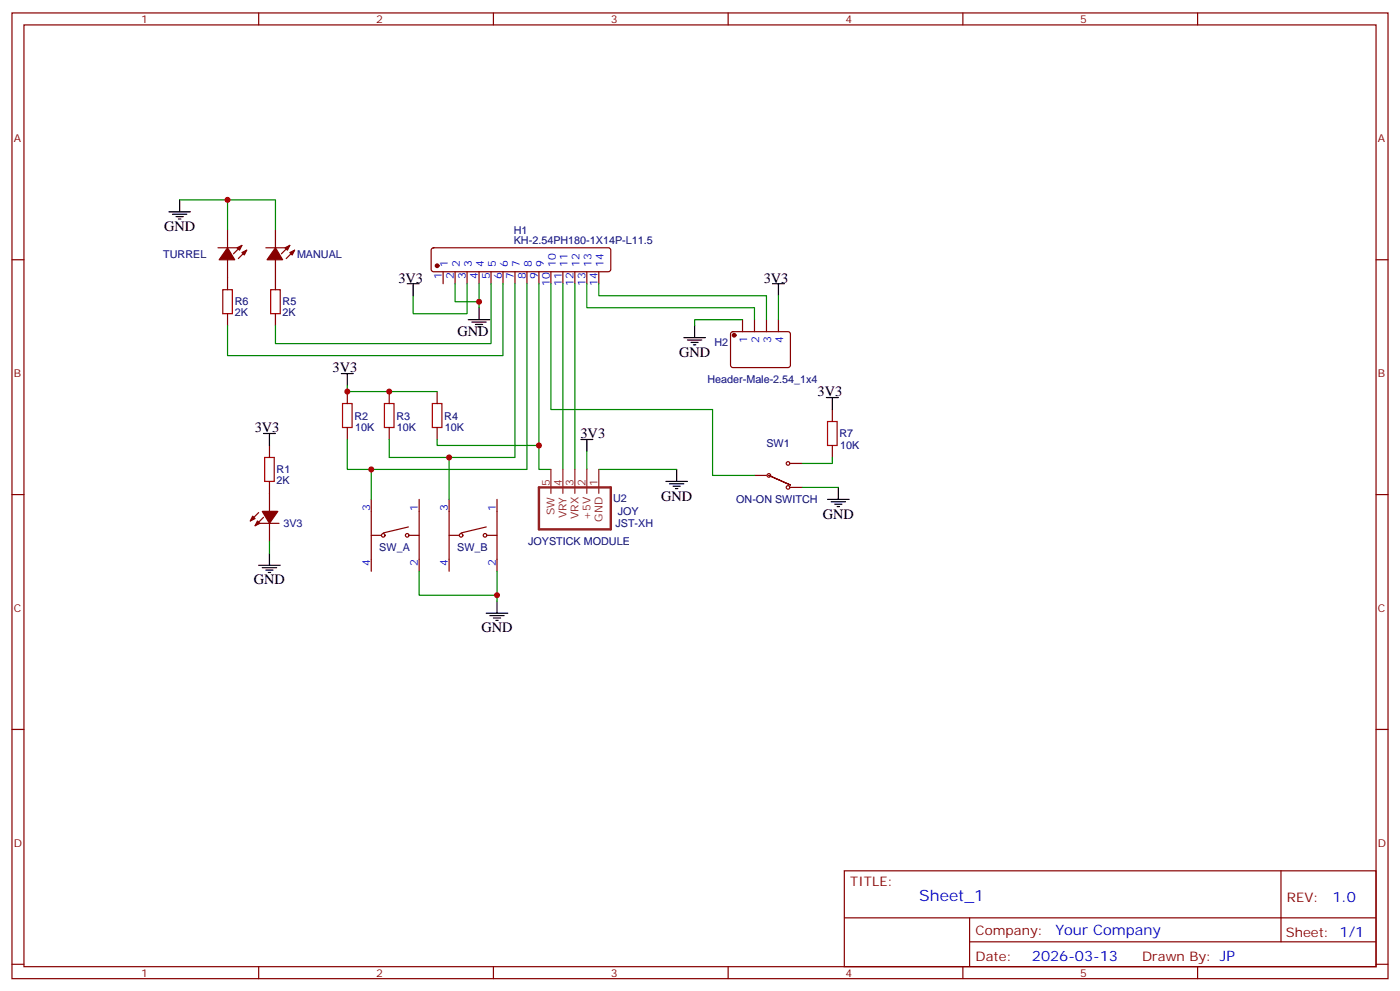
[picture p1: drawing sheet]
<svg xmlns="http://www.w3.org/2000/svg" width="412mm" height="292mm" viewBox="0 0 412 292" stroke-linecap="round" stroke-linejoin="round" font-family="sans-serif">
<g fill="none" stroke="#870000" stroke-width=".35">
<path d="M3.5 3.8h405.4v284.3h-405.4zM7.1 7.3h398.2v277.3h-398.2zM76.2 3.8v3.5M145.3 3.8v3.5M214.5 3.8v3.5M283.6 3.8v3.5M352.8 3.8v3.5M3.5 76.5h3.6M64.2 73h5.6M67 67.7v5.3M67 76.5v8.8M71.3 72.2l-2.5 2.5"/>
<path d="M72.7 73.7l-2.5 2.4M78.3 73h5.7M81.1 67.7v5.3M81.1 76.5v8.8M85.4 72.2l-2.5 2.5M86.8 73.7l-2.5 2.4M127.2 73.2l.5-.2h51.5l.5 .2 .2 .5v5.6l-.2 .5-.5 .2h-51.5l-.5-.2-.2-.5v-5.6zM405.3 76.5h3.6M67 92.4v3.5M81.1 92.4v3.5M130.5 80v3.5M134.1 80v3.5"/>
<path d="M137.6 80v3.5M141.1 80v3.5M144.6 80v3.5M148.2 80v3.5M151.7 80v3.5M155.2 80v3.5M158.7 80v3.5M162.3 80v3.5M165.8 80v3.5M169.3 80v3.5M172.9 80v3.5M176.4 80v3.5"/>
<path d="M215.4 97.9l.5-.3 16.5 .1 .4 .7v9.4l-.7 .4h-16.5l-.4-.7v-9.1zM218.7 94.1v3.5M222.2 94.1v3.5M225.8 94.1v3.5M229.3 94.1v3.5M102.3 115.3v3.5M114.7 115.3v3.5M128.8 115.3v3.5M79.4 131.2v3.5M102.3 125.9v3.5M114.7 125.9v3.5M128.8 125.9v3.5"/>
<path d="M222.2 140h3.6M232.8 136.5h3.6M245.2 120.6v3.5M245.2 131.2v3.5M3.5 145.6h3.6M76.2 150.9l-2.5 2.5M76.6 154.1h5.6M77.6 152.3l-2.5 2.5M79.4 141.7v8.9M79.4 154.1v5.3M109.4 157.6h2.8M109.4 147v21.2"/>
<path d="M120.3 155.2l-7.4 1.7M120.6 157.6h2.9M123.5 147v21.2M132.3 157.6h2.8M132.3 147v21.2M143.2 155.2l-7.4 1.7M143.6 157.6h2.8M146.4 147v21.2M232.8 143.5h3.6M405.3 145.6h3.6M3.5 214.8h3.6M405.3 214.8h3.6"/>
<path d="M248.7 256.4h156.6v28.2h-156.6zM377.3 256.4v20.9M248.7 270.2h156.5M285.6 277.3h119.6M285.6 270.2v14.2M3.5 283.9h3.6M76.2 284.6v3.5M145.3 284.6v3.5M214.5 284.6v3.5M283.6 284.6v3.5M352.8 284.6v3.5M405.3 283.9h3.6"/>
<circle cx="112.9" cy="157.6" r=".53"/>
<circle cx="119.9" cy="157.6" r=".53"/>
<circle cx="135.8" cy="157.6" r=".53"/>
<circle cx="142.9" cy="157.6" r=".53"/>
</g>
<g fill="#870000" stroke="#870000" stroke-width=".35">
<path d="M74.4 152l.7 .7-1.4 .7z"/>
<path d="M75.8 153.4l.8 .7-1.5 .7z"/>
<path d="M77.3 150.6h4.5l-2.4 3.5z"/>
<path d="M85.4 74.4l1.4-.7-.7 1.4z"/>
<path d="M84 73l1.4-.8-.7 1.5z"/>
<path d="M81.1 73l2.2 3.5h-4.6z"/>
<path d="M71.3 74.4l1.4-.7-.7 1.4z"/>
<path d="M69.8 73l1.5-.8-.7 1.5z"/>
<path d="M67 73l2.1 3.5h-4.5z"/>
<circle cx="128.8" cy="78.2" r=".53"/>
<circle cx="216.3" cy="98.7" r=".53"/>
</g>
<g fill="none" stroke="#008700" stroke-width=".35">
<path d="M52.9 58.8h14.1v8.9M67 58.8h14.1v8.9M134.1 83.5v5.3h7v-5.3M137.6 83.5v8.9h-15.9v-5.3M141.1 88.8v1.8M144.6 83.5v17.7h-63.5v-5.3M148.2 83.5v21.2h-81.2v-8.8M151.7 83.5v51.2h-19.4M155.2 83.5v54.7h-45.8M158.7 83.5v54.7h3.6M162.3 83.5v37.1h47.6v19.4h12.3M165.8 83.5v54.7"/>
<path d="M169.3 83.5v54.7M172.9 83.5v7.1h49.3v3.5M176.4 83.5v3.6h49.4v7M218.7 94.1h-14.1v1.8M229.3 87.1v7M102.3 113.5v1.8h26.5M102.3 129.4v8.8h7.1v8.8M114.7 129.4v5.3h17.6v12.3M128.8 129.4v1.8h29.9M172.9 132.9v5.3M176.4 138.2h22.9M245.2 134.7v1.8h-8.8"/>
<path d="M79.4 159.4v3.5M236.4 143.5h10.5M123.5 168.2v7.1h22.9M146.4 168.2v8.8"/>
</g>
<g fill="none" stroke="#000" stroke-width=".35">
<path d="M52.9 58.8v3.6M49.7 62.4h6.4M50.8 63.1h4.2M51.9 63.8h2.1M52.6 64.5h.7M119.9 83.5h3.6M121.7 83.5v3.6M137.9 94.1h6.4M139 94.8h4.2M140.1 95.5h2.1M140.8 96.2h.7M141.1 90.6v3.5"/>
<path d="M201.4 99.4h6.4M204.6 95.9v3.5M227.5 83.5h3.6M229.3 83.5v3.6M100.5 110h3.6M102.3 110v3.5M202.5 100.1h4.2M203.6 100.8h2.1M204.3 101.5h.7M243.4 117.1h3.5M245.2 117.1v3.5M77.6 127.6h3.5"/>
<path d="M79.4 127.6v3.6M171.1 129.4h3.5M172.9 129.4v3.5M199.3 138.2v3.5M196.1 141.7h6.4M197.2 142.5h4.2M198.3 143.2h2.1M199 143.9h.7M243.8 147h6.3M244.8 147.7h4.3M245.9 148.4h2.1M246.6 149.2h.7"/>
<path d="M246.9 143.5v3.5M76.2 166.4h6.3M77.3 167.1h4.2M78.3 167.9h2.1M79 168.6h.7M79.4 162.9v3.5M146.4 177v3.6M143.2 180.6h6.4M144.3 181.3h4.2M145.3 182h2.2M146 182.7h.8"/>
</g>
<path d="M65.6 85.3h2.8v7.1h-2.8zM79.7 85.3h2.8v7.1h-2.8zM100.9 118.8h2.8v7.1h-2.8zM113.2 118.8h2.9v7.1h-2.9zM127.4 118.8h2.8v7.1h-2.8zM78 134.7h2.8v7h-2.8zM243.8 124.1h2.8v7.1h-2.8z" fill="none" stroke="#a10000" stroke-width=".35"/>
<g fill="none" stroke="#900" stroke-width=".35">
<path d="M226.5 140l6.3 2.8-6.3-2.8"/>
<circle cx="226.5" cy="140" r=".53"/>
<circle cx="232.1" cy="136.5" r=".53"/>
<circle cx="232.1" cy="143.5" r=".53"/>
</g>
<path d="M158.7 143.5h21.2v12.4h-21.2z" fill="none" stroke="#8c2424" stroke-width=".71"/>
<path d="M162.3 138.2v7.1M165.8 138.2v7.1M169.3 138.2v7.1M172.9 138.2v7.1M176.4 138.2v7.1" fill="none" stroke="#8c2424" stroke-width=".35"/>
<g fill="#c00">
<circle cx="146.4" cy="175.3" r=".88"/>
<circle cx="102.3" cy="115.3" r=".88"/>
<circle cx="114.7" cy="115.3" r=".88"/>
<circle cx="158.8" cy="131.2" r=".88"/>
<circle cx="132.3" cy="134.7" r=".88"/>
<circle cx="109.4" cy="138.2" r=".88"/>
<circle cx="141.1" cy="88.8" r=".88"/>
<circle cx="67" cy="58.8" r=".88"/>
</g>
<text font-size="4.6" fill="#00f" x="270.8" y="265.4">Sheet_1</text>
<g font-size="4.2">
<text x="48.3" y="68">GND</text>
<text x="117.4" y="83.2">3V3</text>
<text x="225" y="83.2">3V3</text>
<text x="134.8" y="99.1">GND</text>
<text x="200" y="105.1">GND</text>
<text x="98" y="109.6">3V3</text>
<text x="240.8" y="116.7">3V3</text>
<text x="75" y="127.3">3V3</text>
<text x="171" y="129.1">3V3</text>
<text x="194.7" y="147.4">GND</text>
<text x="242.4" y="152.7">GND</text>
<text x="74.8" y="172.1">GND</text>
<text x="141.8" y="186.2">GND</text>
</g>
<g font-size="4.2" fill="#00f">
<text x="392.5" y="265.7">1.0</text>
<text x="310.9" y="275.2">Your Company</text>
<text x="304" y="283">2026-03-13</text>
</g>
<g font-size="3.9" fill="#800">
<text x="250.5" y="261">TITLE:</text>
<text x="379.1" y="265.7">REV:</text>
<text x="287.4" y="275.2">Company:</text>
<text x="378.7" y="275.8">Sheet: 1/1</text>
<text x="287.4" y="282.9">Date:</text>
<text x="336.4" y="282.9">Drawn By: JP</text>
</g>
<g font-size="3.2" fill="#800">
<text x="41.6" y="6.8">1</text>
<text x="110.8" y="6.8">2</text>
<text x="179.9" y="6.8">3</text>
<text x="249.1" y="6.8">4</text>
<text x="318.2" y="6.8">5</text>
<text x="4.1" y="41.9">A</text>
<text x="405.9" y="41.9">A</text>
<text x="4.1" y="111.1">B</text>
<text x="405.9" y="111.1">B</text>
<text x="4.1" y="180.2">C</text>
<text x="405.9" y="180.2">C</text>
<text x="4.1" y="249.3">D</text>
<text x="405.9" y="249.3">D</text>
<text x="41.6" y="287.6">1</text>
<text x="110.8" y="287.6">2</text>
<text x="179.9" y="287.6">3</text>
<text x="249.1" y="287.6">4</text>
<text x="318.2" y="287.6">5</text>
</g>
<g font-size="3.2" fill="#000080">
<text x="151.4" y="71.9">KH-2.54PH180-1X14P-L11.5</text>
<text x="151.4" y="68.8">H1</text>
<text x="48.1" y="75.8">TURREL</text>
<text x="87.5" y="75.8">MANUAL</text>
<text x="69.1" y="89.9">R6</text>
<text x="83.3" y="89.9">R5</text>
<text x="69.1" y="93.1">2K</text>
<text x="83.3" y="93.1">2K</text>
<text x="210.4" y="101.9">H2</text>
<text x="208.4" y="112.9">Header-Male-2.54_1x4</text>
<text x="104.4" y="123.5">R2</text>
<text x="116.8" y="123.5">R3</text>
<text x="130.9" y="123.5">R4</text>
<text x="104.6" y="127">10K</text>
<text x="116.9" y="127">10K</text>
<text x="131" y="127">10K</text>
<text x="225.7" y="131.5">SW1</text>
<text x="247.3" y="128.8">R7</text>
<text x="247.5" y="132.3">10K</text>
<text x="81.5" y="142.5">2K</text>
<text x="81.5" y="139.4">R1</text>
<text x="180.6" y="147.8">U2</text>
<text x="216.9" y="148.2">ON-ON SWITCH</text>
<text x="83.5" y="155.3">3V3</text>
<text x="181.3" y="155.2">JST-XH</text>
<text x="182" y="151.7">JOY</text>
<text x="155.5" y="160.5">JOYSTICK MODULE</text>
<text x="111.7" y="162.3">SW_A</text>
<text x="134.7" y="162.3">SW_B</text>
</g>
<g font-size="3.2" fill="#00f">
<text x="130.2" y="82.2" transform="rotate(-90 130.2 82.2)">1</text>
<text x="131.9" y="78.7" transform="rotate(-90 131.9 78.7)">1</text>
<text x="133.7" y="82.2" transform="rotate(-90 133.7 82.2)">2</text>
<text x="135.5" y="78.7" transform="rotate(-90 135.5 78.7)">2</text>
<text x="137.2" y="82.2" transform="rotate(-90 137.2 82.2)">3</text>
<text x="139" y="78.7" transform="rotate(-90 139 78.7)">3</text>
<text x="140.8" y="82.2" transform="rotate(-90 140.8 82.2)">4</text>
<text x="142.5" y="78.7" transform="rotate(-90 142.5 78.7)">4</text>
<text x="144.3" y="82.2" transform="rotate(-90 144.3 82.2)">5</text>
<text x="146" y="78.7" transform="rotate(-90 146 78.7)">5</text>
<text x="147.8" y="82.2" transform="rotate(-90 147.8 82.2)">6</text>
<text x="149.6" y="78.7" transform="rotate(-90 149.6 78.7)">6</text>
<text x="151.3" y="82.2" transform="rotate(-90 151.3 82.2)">7</text>
<text x="153.1" y="78.7" transform="rotate(-90 153.1 78.7)">7</text>
<text x="154.9" y="82.2" transform="rotate(-90 154.9 82.2)">8</text>
<text x="156.6" y="78.7" transform="rotate(-90 156.6 78.7)">8</text>
<text x="158.4" y="82.2" transform="rotate(-90 158.4 82.2)">9</text>
<text x="160.2" y="78.7" transform="rotate(-90 160.2 78.7)">9</text>
<text x="163.7" y="78.7" transform="rotate(-90 163.7 78.7)">10</text>
<text x="167.2" y="78.7" transform="rotate(-90 167.2 78.7)">11</text>
<text x="170.7" y="78.7" transform="rotate(-90 170.7 78.7)">12</text>
<text x="174.3" y="78.7" transform="rotate(-90 174.3 78.7)">13</text>
<text x="177.8" y="78.7" transform="rotate(-90 177.8 78.7)">14</text>
<text x="161.9" y="84.2" transform="rotate(-90 161.9 84.2)">10</text>
<text x="165.5" y="84.2" transform="rotate(-90 165.5 84.2)">11</text>
<text x="169" y="84.2" transform="rotate(-90 169 84.2)">12</text>
<text x="172.5" y="84.2" transform="rotate(-90 172.5 84.2)">13</text>
<text x="176" y="84.2" transform="rotate(-90 176 84.2)">14</text>
<text x="220.1" y="101" transform="rotate(-90 220.1 101)">1</text>
<text x="223.7" y="101" transform="rotate(-90 223.7 101)">2</text>
<text x="227.2" y="101" transform="rotate(-90 227.2 101)">3</text>
<text x="230.7" y="101" transform="rotate(-90 230.7 101)">4</text>
<text x="109" y="150.6" transform="rotate(-90 109 150.6)">3</text>
<text x="123.1" y="150.6" transform="rotate(-90 123.1 150.6)">1</text>
<text x="131.9" y="150.6" transform="rotate(-90 131.9 150.6)">3</text>
<text x="146" y="150.6" transform="rotate(-90 146 150.6)">1</text>
<text x="109" y="166.7" transform="rotate(-90 109 166.7)">4</text>
<text x="123.1" y="166.7" transform="rotate(-90 123.1 166.7)">2</text>
<text x="131.9" y="166.7" transform="rotate(-90 131.9 166.7)">4</text>
<text x="146" y="166.7" transform="rotate(-90 146 166.7)">2</text>
</g>
<g font-size="3.2" fill="#8d2323">
<text x="161.9" y="143.2" transform="rotate(-90 161.9 143.2)">5</text>
<text x="165.5" y="143.2" transform="rotate(-90 165.5 143.2)">4</text>
<text x="169" y="143.2" transform="rotate(-90 169 143.2)">3</text>
<text x="172.5" y="143.2" transform="rotate(-90 172.5 143.2)">2</text>
<text x="176" y="143.2" transform="rotate(-90 176 143.2)">1</text>
<text x="163.3" y="151.6" transform="rotate(-90 163.3 151.6)">SW</text>
<text x="166.9" y="152.7" transform="rotate(-90 166.9 152.7)">VRY</text>
<text x="170.4" y="152.9" transform="rotate(-90 170.4 152.9)">VRX</text>
<text x="173.9" y="153.1" transform="rotate(-90 173.9 153.1)">+5V</text>
<text x="177.4" y="153.6" transform="rotate(-90 177.4 153.6)">GND</text>
</g>
</svg>
